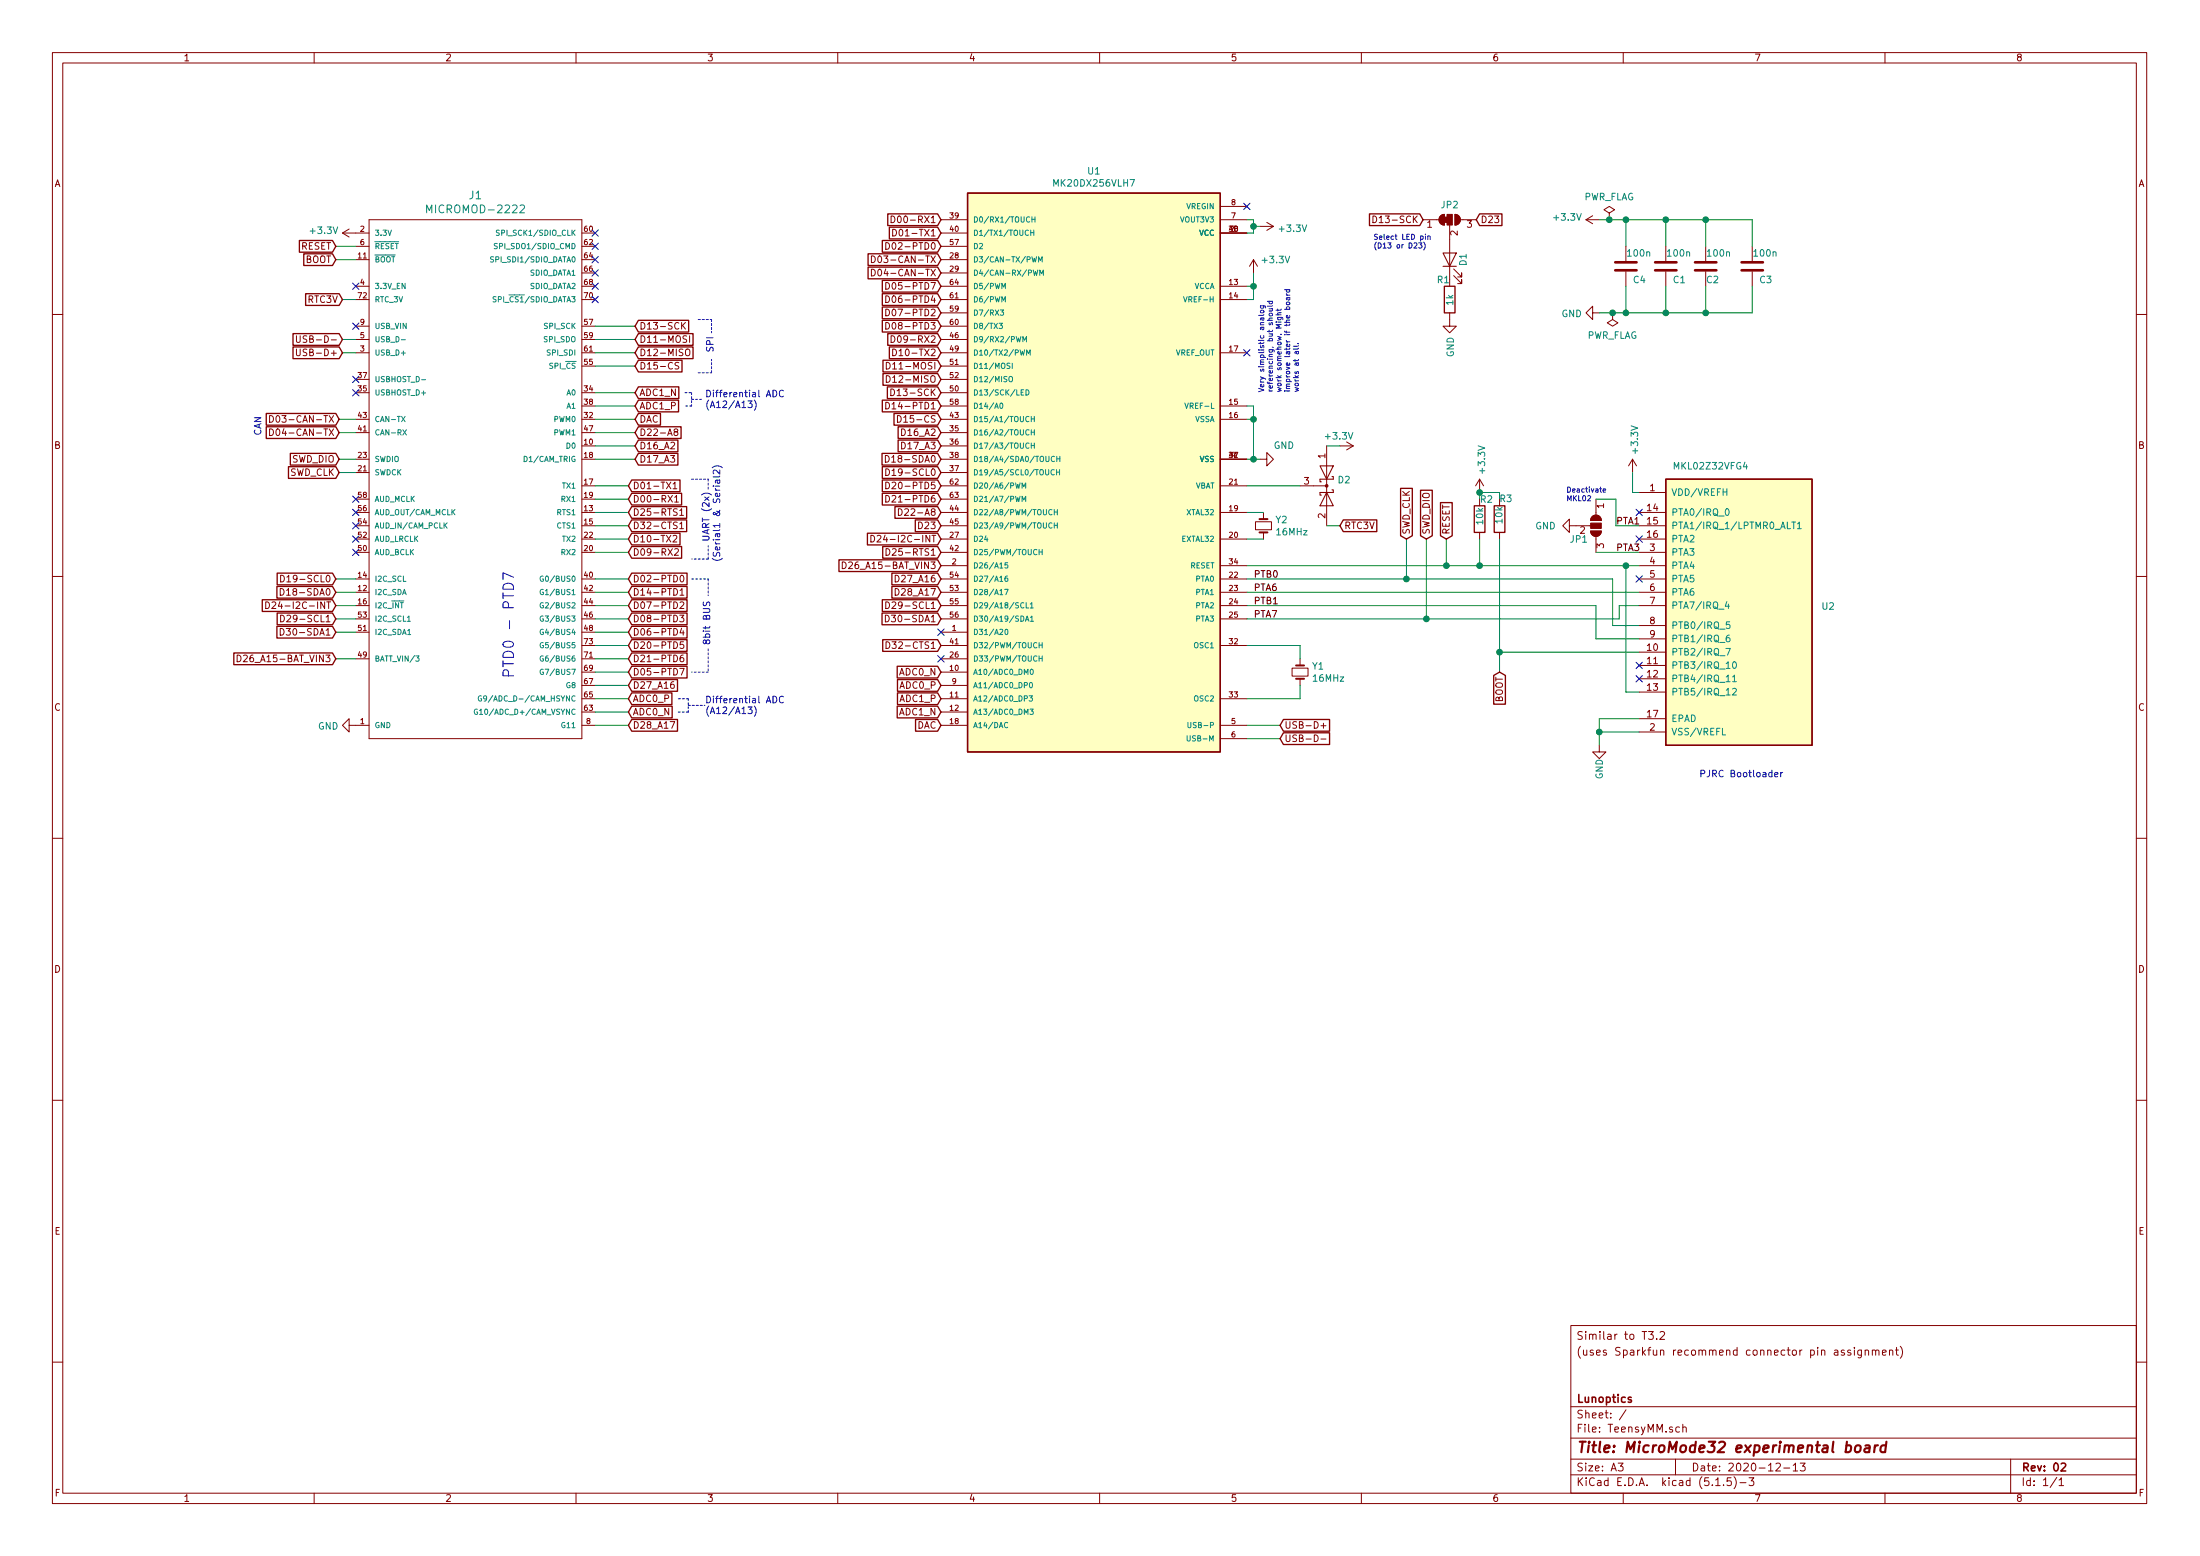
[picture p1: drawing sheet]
EESchema Schematic File Version 4
EELAYER 30 0
EELAYER END
$Descr A3 16535 11693
encoding utf-8
Sheet 1 1
Title "MicroMode32 experimental board"
Date "2020-12-13"
Rev "02"
Comp "Lunoptics"
Comment1 ""
Comment2 ""
Comment3 "(uses Sparkfun recommend connector pin assignment)"
Comment4 "Similar to T3.2"
$EndDescr
$Comp
L power:+3.3V #PWR03
U 1 1
P 2675 1750
F 0 "#PWR03" H 2675 1600 50  0001 C CNN
F 1 "+3.3V" V 2690 1878 50  0000 L CNN
F 2 "" H 2675 1750 50  0001 C CNN
F 3 "" H 2675 1750 50  0001 C CNN
	1    2675 1750
	0    -1   -1   0   
$EndComp
$Comp
L power:GND #PWR04
U 1 1
P 2675 5450
F 0 "#PWR04" H 2675 5200 50  0001 C CNN
F 1 "GND" V 2680 5322 50  0000 R CNN
F 2 "" H 2675 5450 50  0001 C CNN
F 3 "" H 2675 5450 50  0001 C CNN
	1    2675 5450
	0    1    1    0   
$EndComp
Text Notes 3875 5100 1    79   ~ 0
PTD0 - PTD7
Wire Wire Line
	9375 3450 9425 3450
Wire Wire Line
	9375 1750 9425 1750
Wire Wire Line
	9375 1650 9425 1650
Wire Wire Line
	9425 1650 9425 1700
Wire Wire Line
	9375 5450 9625 5450
Wire Wire Line
	9375 5550 9625 5550
Text GLabel 9625 5450 2    50   Input ~ 0
USB-D+
Text GLabel 9625 5550 2    50   Input ~ 0
USB-D-
Wire Wire Line
	2675 2550 2575 2550
Wire Wire Line
	2675 2650 2575 2650
Text GLabel 2575 2550 0    50   Input ~ 0
USB-D-
Text GLabel 2575 2650 0    50   Input ~ 0
USB-D+
Wire Wire Line
	9375 5250 9775 5250
Wire Wire Line
	9375 4850 9775 4850
Text Notes 5375 2650 1    50   ~ 0
SPI
Wire Notes Line
	5200 3600 5325 3600
Wire Notes Line
	5325 4200 5200 4200
Text Notes 5425 4225 1    50   ~ 0
    UART (2x)\n(Serial1 & Serial2)
Text Notes 5350 4850 1    50   ~ 0
8bit BUS
Text GLabel 2525 1950 0    50   Input ~ 0
BOOT
Wire Wire Line
	2525 1850 2675 1850
Wire Wire Line
	2525 1950 2675 1950
Text Notes 1975 3275 1    50   ~ 0
CAN
Wire Wire Line
	2550 3450 2675 3450
$Comp
L power:+3.3V #PWR05
U 1 1
P 9475 1700
F 0 "#PWR05" H 9475 1550 50  0001 C CNN
F 1 "+3.3V" V 9490 1828 50  0000 L CNN
F 2 "" H 9475 1700 50  0001 C CNN
F 3 "" H 9475 1700 50  0001 C CNN
	1    9475 1700
	0    1    1    0   
$EndComp
Wire Wire Line
	9475 1700 9425 1700
Connection ~ 9425 1700
Wire Wire Line
	9425 1700 9425 1750
$Comp
L TeensyMM-rescue:MK20DX256VLH7-TeensyDIY U1
U 1 1
P 8175 3650
F 0 "U1" H 8225 6017 50  0000 C CNN
F 1 "MK20DX256VLH7" H 8225 5926 50  0000 C CNN
F 2 "NXP:QFP50P1200X1200X160-64N" H 8175 3650 50  0001 L BNN
F 3 "" H 8175 3650 50  0001 L BNN
	1    8175 3650
	1    0    0    -1  
$EndComp
$Comp
L TeensyMM-rescue:TeensyBootloader_MKL02Z32VFG4-TeensyDIY U2
U 1 1
P 13075 4600
F 0 "U2" H 13693 4646 50  0000 L CNN
F 1 "MKL02Z32VFG4" H 12575 5700 50  0000 L CNN
F 2 "Package_DFN_QFN:QFN-16-1EP_3x3mm_P0.5mm_EP1.9x1.9mm" H 12525 3550 50  0001 L TNN
F 3 "" H 13925 3950 50  0001 L BNN
	1    13075 4600
	1    0    0    -1  
$EndComp
Connection ~ 10875 4250
Wire Wire Line
	10875 4250 9375 4250
Wire Wire Line
	11125 4250 10875 4250
Wire Wire Line
	12325 4250 12225 4250
Connection ~ 10575 4350
Wire Wire Line
	10575 4050 10575 4350
Wire Wire Line
	10725 4650 10725 4050
Text GLabel 10575 4050 1    50   Input ~ 0
SWD_CLK
Text GLabel 10725 4050 1    50   Input ~ 0
SWD_DIO
Text Notes 11775 3775 0    39   ~ 0
Deactivate\nMKL02
$Comp
L power:GND #PWR013
U 1 1
P 11850 3950
F 0 "#PWR013" H 11850 3700 50  0001 C CNN
F 1 "GND" V 11850 3800 50  0000 R CNN
F 2 "" H 11850 3950 50  0001 C CNN
F 3 "" H 11850 3950 50  0001 C CNN
	1    11850 3950
	0    1    1    0   
$EndComp
Wire Wire Line
	10875 4050 10875 4250
$Comp
L power:+3.3V #PWR012
U 1 1
P 12275 3550
F 0 "#PWR012" H 12275 3400 50  0001 C CNN
F 1 "+3.3V" V 12290 3678 50  0000 L CNN
F 2 "" H 12275 3550 50  0001 C CNN
F 3 "" H 12275 3550 50  0001 C CNN
	1    12275 3550
	1    0    0    -1  
$EndComp
$Comp
L power:GND #PWR014
U 1 1
P 12025 5600
F 0 "#PWR014" H 12025 5350 50  0001 C CNN
F 1 "GND" V 12025 5500 50  0000 R CNN
F 2 "" H 12025 5600 50  0001 C CNN
F 3 "" H 12025 5600 50  0001 C CNN
	1    12025 5600
	1    0    0    -1  
$EndComp
Wire Wire Line
	12325 5400 12025 5400
Wire Wire Line
	9375 4350 10575 4350
Wire Wire Line
	9375 4650 10725 4650
Text GLabel 2525 1850 0    50   Input ~ 0
RESET
Text GLabel 10875 4050 1    50   Input ~ 0
RESET
NoConn ~ 2675 2450
NoConn ~ 4475 1750
NoConn ~ 4475 1850
NoConn ~ 4475 1950
NoConn ~ 4475 2050
NoConn ~ 4475 2150
NoConn ~ 4475 2250
NoConn ~ 2675 3750
NoConn ~ 2675 3850
NoConn ~ 2675 3950
NoConn ~ 2675 4050
NoConn ~ 2675 4150
NoConn ~ 2675 2850
NoConn ~ 2675 2950
$Comp
L Device:R R2
U 1 1
P 11125 3900
F 0 "R2" H 11125 4050 50  0000 L CNN
F 1 "10k" V 11125 3850 50  0000 L CNN
F 2 "Resistor_SMD:R_0603_1608Metric_Pad1.05x0.95mm_HandSolder" V 11055 3900 50  0001 C CNN
F 3 "~" H 11125 3900 50  0001 C CNN
	1    11125 3900
	1    0    0    -1  
$EndComp
Wire Wire Line
	11125 4050 11125 4250
Connection ~ 11125 4250
$Comp
L power:+3.3V #PWR011
U 1 1
P 11125 3700
F 0 "#PWR011" H 11125 3550 50  0001 C CNN
F 1 "+3.3V" V 11140 3828 50  0000 L CNN
F 2 "" H 11125 3700 50  0001 C CNN
F 3 "" H 11125 3700 50  0001 C CNN
	1    11125 3700
	1    0    0    -1  
$EndComp
Wire Wire Line
	11125 3700 11125 3750
$Comp
L Device:R R3
U 1 1
P 11275 3900
F 0 "R3" H 11175 3750 50  0000 L CNN
F 1 "10k" V 11275 3800 50  0000 L CNN
F 2 "Resistor_SMD:R_0603_1608Metric_Pad1.05x0.95mm_HandSolder" V 11205 3900 50  0001 C CNN
F 3 "~" H 11275 3900 50  0001 C CNN
	1    11275 3900
	-1   0    0    1   
$EndComp
Wire Wire Line
	11125 3700 11275 3700
Wire Wire Line
	11275 3700 11275 3750
Connection ~ 11125 3700
Wire Wire Line
	11275 4050 11275 4900
Connection ~ 11275 4900
Wire Wire Line
	11275 4900 12325 4900
$Comp
L Device:C C1
U 1 1
P 12525 2000
F 0 "C1" H 12575 1900 50  0000 L CNN
F 1 "100n" H 12525 2100 50  0000 L CNN
F 2 "Capacitor_SMD:C_0603_1608Metric_Pad1.08x0.95mm_HandSolder" H 12563 1850 50  0001 C CNN
F 3 "~" H 12525 2000 50  0001 C CNN
	1    12525 2000
	1    0    0    -1  
$EndComp
$Comp
L Device:C C2
U 1 1
P 12825 2000
F 0 "C2" H 12825 1900 50  0000 L CNN
F 1 "100n" H 12825 2100 50  0000 L CNN
F 2 "Capacitor_SMD:C_0603_1608Metric_Pad1.08x0.95mm_HandSolder" H 12863 1850 50  0001 C CNN
F 3 "~" H 12825 2000 50  0001 C CNN
	1    12825 2000
	1    0    0    -1  
$EndComp
$Comp
L Device:C C3
U 1 1
P 13175 2000
F 0 "C3" H 13225 1900 50  0000 L CNN
F 1 "100n" H 13175 2100 50  0000 L CNN
F 2 "Capacitor_SMD:C_0603_1608Metric_Pad1.08x0.95mm_HandSolder" H 13213 1850 50  0001 C CNN
F 3 "~" H 13175 2000 50  0001 C CNN
	1    13175 2000
	1    0    0    -1  
$EndComp
Wire Wire Line
	13175 1850 13175 1650
Wire Wire Line
	13175 1650 12825 1650
Wire Wire Line
	13175 2150 13175 2350
Wire Wire Line
	12525 1850 12525 1650
Connection ~ 12525 1650
Wire Wire Line
	12525 1650 12225 1650
Wire Wire Line
	12825 1650 12825 1850
Connection ~ 12825 1650
Wire Wire Line
	12825 1650 12525 1650
Wire Wire Line
	12825 2150 12825 2350
Wire Wire Line
	12025 2350 12125 2350
Connection ~ 12825 2350
Wire Wire Line
	12825 2350 13175 2350
Wire Wire Line
	12525 2150 12525 2350
Connection ~ 12525 2350
Wire Wire Line
	12525 2350 12825 2350
$Comp
L power:GND #PWR02
U 1 1
P 12025 2350
F 0 "#PWR02" H 12025 2100 50  0001 C CNN
F 1 "GND" V 12030 2222 50  0000 R CNN
F 2 "" H 12025 2350 50  0001 C CNN
F 3 "" H 12025 2350 50  0001 C CNN
	1    12025 2350
	0    1    1    0   
$EndComp
$Comp
L power:+3.3V #PWR01
U 1 1
P 12025 1650
F 0 "#PWR01" H 12025 1500 50  0001 C CNN
F 1 "+3.3V" V 12040 1778 50  0000 L CNN
F 2 "" H 12025 1650 50  0001 C CNN
F 3 "" H 12025 1650 50  0001 C CNN
	1    12025 1650
	0    -1   -1   0   
$EndComp
Wire Wire Line
	12025 5400 12025 5500
Wire Wire Line
	12325 5500 12025 5500
Connection ~ 12025 5500
Wire Wire Line
	12025 5500 12025 5600
Wire Wire Line
	11125 4250 12225 4250
Connection ~ 12225 4250
Wire Wire Line
	12225 4250 12225 5200
Wire Wire Line
	12225 5200 12325 5200
Text GLabel 11275 5050 3    50   Input ~ 0
BOOT
Wire Wire Line
	11275 5050 11275 4900
Wire Wire Line
	10575 4350 12125 4350
Wire Wire Line
	12125 4350 12125 4700
Wire Wire Line
	12125 4700 12325 4700
Text Notes 12775 5850 0    50   ~ 0
PJRC Bootloader
$Comp
L power:+3.3V #PWR09
U 1 1
P 9425 2050
F 0 "#PWR09" H 9425 1900 50  0001 C CNN
F 1 "+3.3V" H 9475 2150 50  0000 L CNN
F 2 "" H 9425 2050 50  0001 C CNN
F 3 "" H 9425 2050 50  0001 C CNN
	1    9425 2050
	1    0    0    -1  
$EndComp
$Comp
L power:GND #PWR07
U 1 1
P 9475 3450
F 0 "#PWR07" H 9475 3200 50  0001 C CNN
F 1 "GND" V 9575 3350 50  0000 R CNN
F 2 "" H 9475 3450 50  0001 C CNN
F 3 "" H 9475 3450 50  0001 C CNN
	1    9475 3450
	0    -1   -1   0   
$EndComp
Wire Wire Line
	9375 2150 9425 2150
Wire Wire Line
	9425 2250 9425 2150
Wire Wire Line
	9375 2250 9425 2250
Wire Wire Line
	9425 2050 9425 2150
Connection ~ 9425 2150
Text Notes 9775 2950 1    39   ~ 0
Very simplistic analog \nreferencing, but should \nwork somehow. Might \nimprove later if the board \nworks at all.
Wire Wire Line
	12325 3700 12275 3700
Wire Wire Line
	12275 3700 12275 3550
$Comp
L Device:C C4
U 1 1
P 12225 2000
F 0 "C4" H 12275 1900 50  0000 L CNN
F 1 "100n" H 12225 2100 50  0000 L CNN
F 2 "Capacitor_SMD:C_0603_1608Metric_Pad1.08x0.95mm_HandSolder" H 12263 1850 50  0001 C CNN
F 3 "~" H 12225 2000 50  0001 C CNN
	1    12225 2000
	1    0    0    -1  
$EndComp
Wire Wire Line
	12225 1850 12225 1650
Connection ~ 12225 1650
Wire Wire Line
	12225 1650 12100 1650
Wire Wire Line
	12225 2150 12225 2350
Connection ~ 12225 2350
Wire Wire Line
	12225 2350 12525 2350
Text Label 9425 4550 0    50   ~ 0
PTB1
Text Label 9425 4650 0    50   ~ 0
PTA7
Text Label 9425 4450 0    50   ~ 0
PTA6
$Comp
L Device:LED D1
U 1 1
P 10900 1950
F 0 "D1" H 10900 1850 50  0000 C CNN
F 1 "LED" H 10893 2076 50  0001 C CNN
F 2 "LED_SMD:LED_0805_2012Metric_Pad1.15x1.40mm_HandSolder" H 10900 1950 50  0001 C CNN
F 3 "~" H 10900 1950 50  0001 C CNN
	1    10900 1950
	0    -1   -1   0   
$EndComp
$Comp
L Device:R R1
U 1 1
P 10900 2250
F 0 "R1" H 10800 2400 50  0000 L CNN
F 1 "1k" V 10900 2200 50  0000 L CNN
F 2 "Resistor_SMD:R_0603_1608Metric_Pad1.05x0.95mm_HandSolder" V 10830 2250 50  0001 C CNN
F 3 "~" H 10900 2250 50  0001 C CNN
	1    10900 2250
	1    0    0    -1  
$EndComp
$Comp
L power:GND #PWR0101
U 1 1
P 10900 2400
F 0 "#PWR0101" H 10900 2150 50  0001 C CNN
F 1 "GND" V 10905 2272 50  0000 R CNN
F 2 "" H 10900 2400 50  0001 C CNN
F 3 "" H 10900 2400 50  0001 C CNN
	1    10900 2400
	1    0    0    -1  
$EndComp
NoConn ~ 7075 4750
NoConn ~ 7075 4950
NoConn ~ 9375 2650
NoConn ~ 9375 1550
NoConn ~ 12325 3850
NoConn ~ 12325 4050
NoConn ~ 12325 4350
NoConn ~ 12325 5000
NoConn ~ 12325 5100
$Comp
L Jumper:SolderJumper_3_Open JP1
U 1 1
P 12000 3950
F 0 "JP1" V 12100 3750 50  0000 L CNN
F 1 "SolderJumper_3_Open" V 11350 3350 50  0001 L CNN
F 2 "Jumper:SolderJumper-3_P1.3mm_Open_RoundedPad1.0x1.5mm" H 12000 3950 50  0001 C CNN
F 3 "~" H 12000 3950 50  0001 C CNN
	1    12000 3950
	0    1    1    0   
$EndComp
Wire Wire Line
	12000 4150 12325 4150
Wire Wire Line
	12000 3750 12150 3750
$Comp
L Device:Crystal_Small Y1
U 1 1
P 9775 5050
F 0 "Y1" V 9729 5138 50  0000 L CNN
F 1 "16MHz" V 9820 5138 50  0000 L CNN
F 2 "footprints:OSC_XRCHA16M000F0A01R0" H 9775 5050 50  0001 C CNN
F 3 "~" H 9775 5050 50  0001 C CNN
	1    9775 5050
	0    1    1    0   
$EndComp
Wire Wire Line
	4475 3450 4775 3450
Wire Wire Line
	4775 3250 4475 3250
Text GLabel 7075 3850 0    50   Input ~ 0
D22-A8
Text GLabel 4775 3150 2    50   Input ~ 0
DAC
Wire Wire Line
	4475 3150 4775 3150
Text GLabel 4725 5250 2    50   Input ~ 0
ADC0_P
Wire Wire Line
	4775 2950 4475 2950
Text GLabel 4725 5350 2    50   Input ~ 0
ADC0_N
Wire Wire Line
	4475 3050 4775 3050
Text GLabel 4775 3250 2    50   Input ~ 0
D22-A8
Text GLabel 4775 3350 2    50   Input ~ 0
D16_A2
Wire Wire Line
	4475 3350 4775 3350
Text GLabel 7075 3250 0    50   Input ~ 0
D16_A2
Text GLabel 7075 3350 0    50   Input ~ 0
D17_A3
Text GLabel 4775 3450 2    50   Input ~ 0
D17_A3
Text GLabel 4725 4450 2    50   Input ~ 0
D14-PTD1
Text GLabel 4725 4550 2    50   Input ~ 0
D07-PTD2
Text GLabel 4725 4650 2    50   Input ~ 0
D08-PTD3
Text GLabel 4725 4750 2    50   Input ~ 0
D06-PTD4
Text GLabel 4725 4850 2    50   Input ~ 0
D20-PTD5
Text GLabel 4725 4950 2    50   Input ~ 0
D21-PTD6
Text GLabel 4725 5050 2    50   Input ~ 0
D05-PTD7
Wire Wire Line
	4475 4450 4725 4450
Wire Wire Line
	4475 4550 4725 4550
Wire Wire Line
	4475 4650 4725 4650
Wire Wire Line
	4475 4750 4725 4750
Wire Wire Line
	4475 4850 4725 4850
Wire Wire Line
	4475 4950 4725 4950
Wire Wire Line
	4475 5050 4725 5050
Wire Wire Line
	4475 4350 4725 4350
Text GLabel 4725 4350 2    50   Input ~ 0
D02-PTD0
Text GLabel 7075 1850 0    50   Input ~ 0
D02-PTD0
Text GLabel 7075 3050 0    50   Input ~ 0
D14-PTD1
Text GLabel 7075 2450 0    50   Input ~ 0
D08-PTD3
Text GLabel 7075 2250 0    50   Input ~ 0
D06-PTD4
Text GLabel 7075 3650 0    50   Input ~ 0
D20-PTD5
Text GLabel 7075 3750 0    50   Input ~ 0
D21-PTD6
Text GLabel 7075 2150 0    50   Input ~ 0
D05-PTD7
Text GLabel 7075 2350 0    50   Input ~ 0
D07-PTD2
Wire Wire Line
	9775 4850 9775 4950
Wire Wire Line
	9775 5150 9775 5250
Text GLabel 7075 5350 0    50   Input ~ 0
ADC1_N
Text GLabel 7075 5250 0    50   Input ~ 0
ADC1_P
Wire Wire Line
	4475 5250 4725 5250
Wire Wire Line
	4725 5350 4475 5350
Text GLabel 4725 3850 2    50   Input ~ 0
D25-RTS1
Text GLabel 4725 3950 2    50   Input ~ 0
D32-CTS1
Text GLabel 7075 5450 0    50   Input ~ 0
DAC
Text GLabel 7075 4850 0    50   Input ~ 0
D32-CTS1
Text GLabel 7075 4150 0    50   Input ~ 0
D25-RTS1
Wire Wire Line
	4475 3850 4725 3850
Wire Wire Line
	4475 3950 4725 3950
Text GLabel 7075 5150 0    50   Input ~ 0
ADC0_P
Text GLabel 7075 5050 0    50   Input ~ 0
ADC0_N
Text GLabel 4775 2950 2    50   Input ~ 0
ADC1_N
Text GLabel 4775 3050 2    50   Input ~ 0
ADC1_P
Text GLabel 4725 5150 2    50   Input ~ 0
D27_A16
Wire Wire Line
	4475 5150 4725 5150
Text GLabel 7075 4350 0    50   Input ~ 0
D27_A16
Text GLabel 7075 4450 0    50   Input ~ 0
D28_A17
Text GLabel 4725 5450 2    50   Input ~ 0
D28_A17
Wire Wire Line
	4475 5450 4725 5450
Wire Notes Line
	5200 4350 5325 4350
Wire Notes Line
	5325 4350 5325 4475
Wire Notes Line
	5325 4875 5325 5050
Wire Notes Line
	5325 5050 5200 5050
Text GLabel 7075 2950 0    50   Input ~ 0
D13-SCK
Text GLabel 4775 2450 2    50   Input ~ 0
D13-SCK
Text GLabel 10700 1650 0    50   Input ~ 0
D13-SCK
$Comp
L Jumper:SolderJumper_3_Bridged12 JP2
U 1 1
P 10900 1650
F 0 "JP2" H 10900 1763 50  0000 C CNN
F 1 "SolderJumper_3_Bridged12" H 10900 1764 50  0001 C CNN
F 2 "Jumper:SolderJumper-3_P1.3mm_Bridged12_RoundedPad1.0x1.5mm" H 10900 1650 50  0001 C CNN
F 3 "~" H 10900 1650 50  0001 C CNN
	1    10900 1650
	1    0    0    -1  
$EndComp
Text GLabel 11100 1650 2    50   Input ~ 0
D23
Text Notes 10325 1875 0    39   ~ 0
Select LED pin\n(D13 or D23)
Text Label 9425 4350 0    50   ~ 0
PTB0
Wire Wire Line
	9375 4450 12325 4450
Wire Wire Line
	12150 3750 12150 3950
Wire Wire Line
	12150 3950 12325 3950
Text Label 12150 3950 0    50   ~ 0
PTA1
Text Label 12150 4150 0    50   ~ 0
PTA3
Wire Wire Line
	10725 4650 12175 4650
Wire Wire Line
	12175 4650 12175 4550
Wire Wire Line
	12175 4550 12325 4550
Connection ~ 10725 4650
Wire Wire Line
	12000 4800 12325 4800
Wire Wire Line
	12000 4550 9375 4550
Wire Wire Line
	12000 4550 12000 4800
Text GLabel 4725 3650 2    50   Input ~ 0
D01-TX1
Wire Wire Line
	4725 3650 4475 3650
Text GLabel 4725 3750 2    50   Input ~ 0
D00-RX1
Wire Wire Line
	4475 3750 4725 3750
Text GLabel 7075 1750 0    50   Input ~ 0
D01-TX1
Text GLabel 7075 1650 0    50   Input ~ 0
D00-RX1
Text GLabel 4725 4050 2    50   Input ~ 0
D10-TX2
Wire Wire Line
	4475 4050 4725 4050
Wire Wire Line
	4475 4150 4725 4150
Text GLabel 7075 2650 0    50   Input ~ 0
D10-TX2
Text GLabel 4725 4150 2    50   Input ~ 0
D09-RX2
Text GLabel 7075 2550 0    50   Input ~ 0
D09-RX2
Wire Notes Line
	5325 3600 5325 3675
Wire Notes Line
	5325 4200 5325 4100
Text GLabel 4775 2550 2    50   Input ~ 0
D11-MOSI
Wire Wire Line
	4775 2550 4475 2550
Text GLabel 4775 2650 2    50   Input ~ 0
D12-MISO
Wire Wire Line
	4775 2650 4475 2650
Text GLabel 4775 2750 2    50   Input ~ 0
D15-CS
Wire Wire Line
	4475 2750 4775 2750
Wire Wire Line
	4475 2450 4775 2450
Text GLabel 7075 2750 0    50   Input ~ 0
D11-MOSI
Text GLabel 7075 2850 0    50   Input ~ 0
D12-MISO
Text GLabel 7075 3150 0    50   Input ~ 0
D15-CS
Wire Notes Line
	5250 2400 5350 2400
Wire Notes Line
	5350 2400 5350 2500
Wire Notes Line
	5250 2800 5350 2800
Wire Notes Line
	5350 2800 5350 2700
Text Notes 5300 3075 0    50   ~ 0
Differential ADC\n(A12/A13)\n
$Comp
L SparkFun-MicroMod:MICROMOD-2222 J1
U 1 1
P 3575 3750
F 0 "J1" H 3575 6036 59  0000 C CNN
F 1 "MICROMOD-2222" H 3575 5931 59  0000 C CNN
F 2 "Sparkfun:M.2-CARD-E-22" H 3575 3750 50  0001 C CNN
F 3 "" H 3575 3750 50  0001 C CNN
	1    3575 3750
	1    0    0    -1  
$EndComp
Text GLabel 2525 4350 0    50   Input ~ 0
D19-SCL0
Wire Wire Line
	2525 4350 2675 4350
Text GLabel 7075 3550 0    50   Input ~ 0
D19-SCL0
Text GLabel 7075 3450 0    50   Input ~ 0
D18-SDA0
Text GLabel 2525 4450 0    50   Input ~ 0
D18-SDA0
Wire Wire Line
	2525 4450 2675 4450
Text Notes 5300 5375 0    50   ~ 0
Differential ADC\n(A12/A13)\n
Text GLabel 7075 1950 0    50   Input ~ 0
D03-CAN-TX
Text GLabel 7075 2050 0    50   Input ~ 0
D04-CAN-TX
Text GLabel 2550 3150 0    50   Input ~ 0
D03-CAN-TX
Text GLabel 2550 3250 0    50   Input ~ 0
D04-CAN-TX
Wire Notes Line
	5150 2950 5200 2950
Wire Notes Line
	5200 2950 5200 3050
Wire Notes Line
	5200 3050 5150 3050
Wire Notes Line
	5200 3000 5275 3000
Wire Notes Line
	5100 5250 5175 5250
Wire Notes Line
	5175 5250 5175 5350
Wire Notes Line
	5175 5350 5100 5350
Wire Notes Line
	5175 5300 5300 5300
Wire Wire Line
	2550 3150 2675 3150
Wire Wire Line
	2550 3250 2675 3250
Text GLabel 2550 3450 0    50   Input ~ 0
SWD_DIO
Wire Wire Line
	2550 3550 2675 3550
Text GLabel 2550 3550 0    50   Input ~ 0
SWD_CLK
Text GLabel 7075 4050 0    50   Input ~ 0
D24-I2C-INT
Text GLabel 2525 4550 0    50   Input ~ 0
D24-I2C-INT
Wire Wire Line
	2525 4550 2675 4550
Text GLabel 2525 4650 0    50   Input ~ 0
D29-SCL1
Text GLabel 2525 4750 0    50   Input ~ 0
D30-SDA1
Wire Wire Line
	2525 4650 2675 4650
Wire Wire Line
	2525 4750 2675 4750
Text GLabel 7075 4550 0    50   Input ~ 0
D29-SCL1
Text GLabel 7075 4650 0    50   Input ~ 0
D30-SDA1
Text GLabel 7075 4250 0    50   Input ~ 0
D26_A15-BAT_VIN3
Text GLabel 2525 4950 0    50   Input ~ 0
D26_A15-BAT_VIN3
Wire Wire Line
	2525 4950 2675 4950
NoConn ~ 2675 2150
Text GLabel 7075 3950 0    50   Input ~ 0
D23
$Comp
L power:PWR_FLAG #FLG0101
U 1 1
P 12100 1650
F 0 "#FLG0101" H 12100 1725 50  0001 C CNN
F 1 "PWR_FLAG" H 12100 1823 50  0000 C CNN
F 2 "" H 12100 1650 50  0001 C CNN
F 3 "~" H 12100 1650 50  0001 C CNN
	1    12100 1650
	1    0    0    -1  
$EndComp
Connection ~ 12100 1650
Wire Wire Line
	12100 1650 12025 1650
$Comp
L power:PWR_FLAG #FLG0102
U 1 1
P 12125 2350
F 0 "#FLG0102" H 12125 2425 50  0001 C CNN
F 1 "PWR_FLAG" H 12125 2523 50  0000 C CNN
F 2 "" H 12125 2350 50  0001 C CNN
F 3 "~" H 12125 2350 50  0001 C CNN
	1    12125 2350
	-1   0    0    1   
$EndComp
Connection ~ 12125 2350
Wire Wire Line
	12125 2350 12225 2350
$Comp
L Device:Crystal_Small Y2
U 1 1
P 9500 3950
F 0 "Y2" V 9454 4038 50  0000 L CNN
F 1 "16MHz" V 9545 4038 50  0000 L CNN
F 2 "footprints:OSC_XRCHA16M000F0A01R0" H 9500 3950 50  0001 C CNN
F 3 "~" H 9500 3950 50  0001 C CNN
	1    9500 3950
	0    1    1    0   
$EndComp
Wire Wire Line
	9375 3850 9500 3850
Wire Wire Line
	9375 4050 9500 4050
$Comp
L Device:D_Schottky_x2_KCom_AAK D2
U 1 1
P 9975 3650
F 0 "D2" V 9929 3729 50  0000 L CNN
F 1 "D_Schottky_x2_KCom_AAK" V 9525 3650 50  0001 L CNN
F 2 "Package_TO_SOT_SMD:SOT-23" H 9975 3650 50  0001 C CNN
F 3 "~" H 9975 3650 50  0001 C CNN
	1    9975 3650
	0    1    1    0   
$EndComp
$Comp
L power:+3.3V #PWR0102
U 1 1
P 10075 3350
F 0 "#PWR0102" H 10075 3200 50  0001 C CNN
F 1 "+3.3V" V 10000 3225 50  0000 L CNN
F 2 "" H 10075 3350 50  0001 C CNN
F 3 "" H 10075 3350 50  0001 C CNN
	1    10075 3350
	0    1    1    0   
$EndComp
Text GLabel 2575 2250 0    50   Input ~ 0
RTC3V
Wire Wire Line
	2575 2250 2675 2250
Text GLabel 10075 3950 2    50   Input ~ 0
RTC3V
Wire Wire Line
	9975 3950 10075 3950
Wire Wire Line
	9375 3650 9775 3650
Wire Wire Line
	9975 3350 10075 3350
Wire Wire Line
	9375 3050 9425 3050
Wire Wire Line
	9425 3050 9425 3150
Connection ~ 9425 3450
Wire Wire Line
	9425 3450 9475 3450
Wire Wire Line
	9375 3150 9425 3150
Connection ~ 9425 3150
Wire Wire Line
	9425 3150 9425 3450
$EndSCHEMATC
